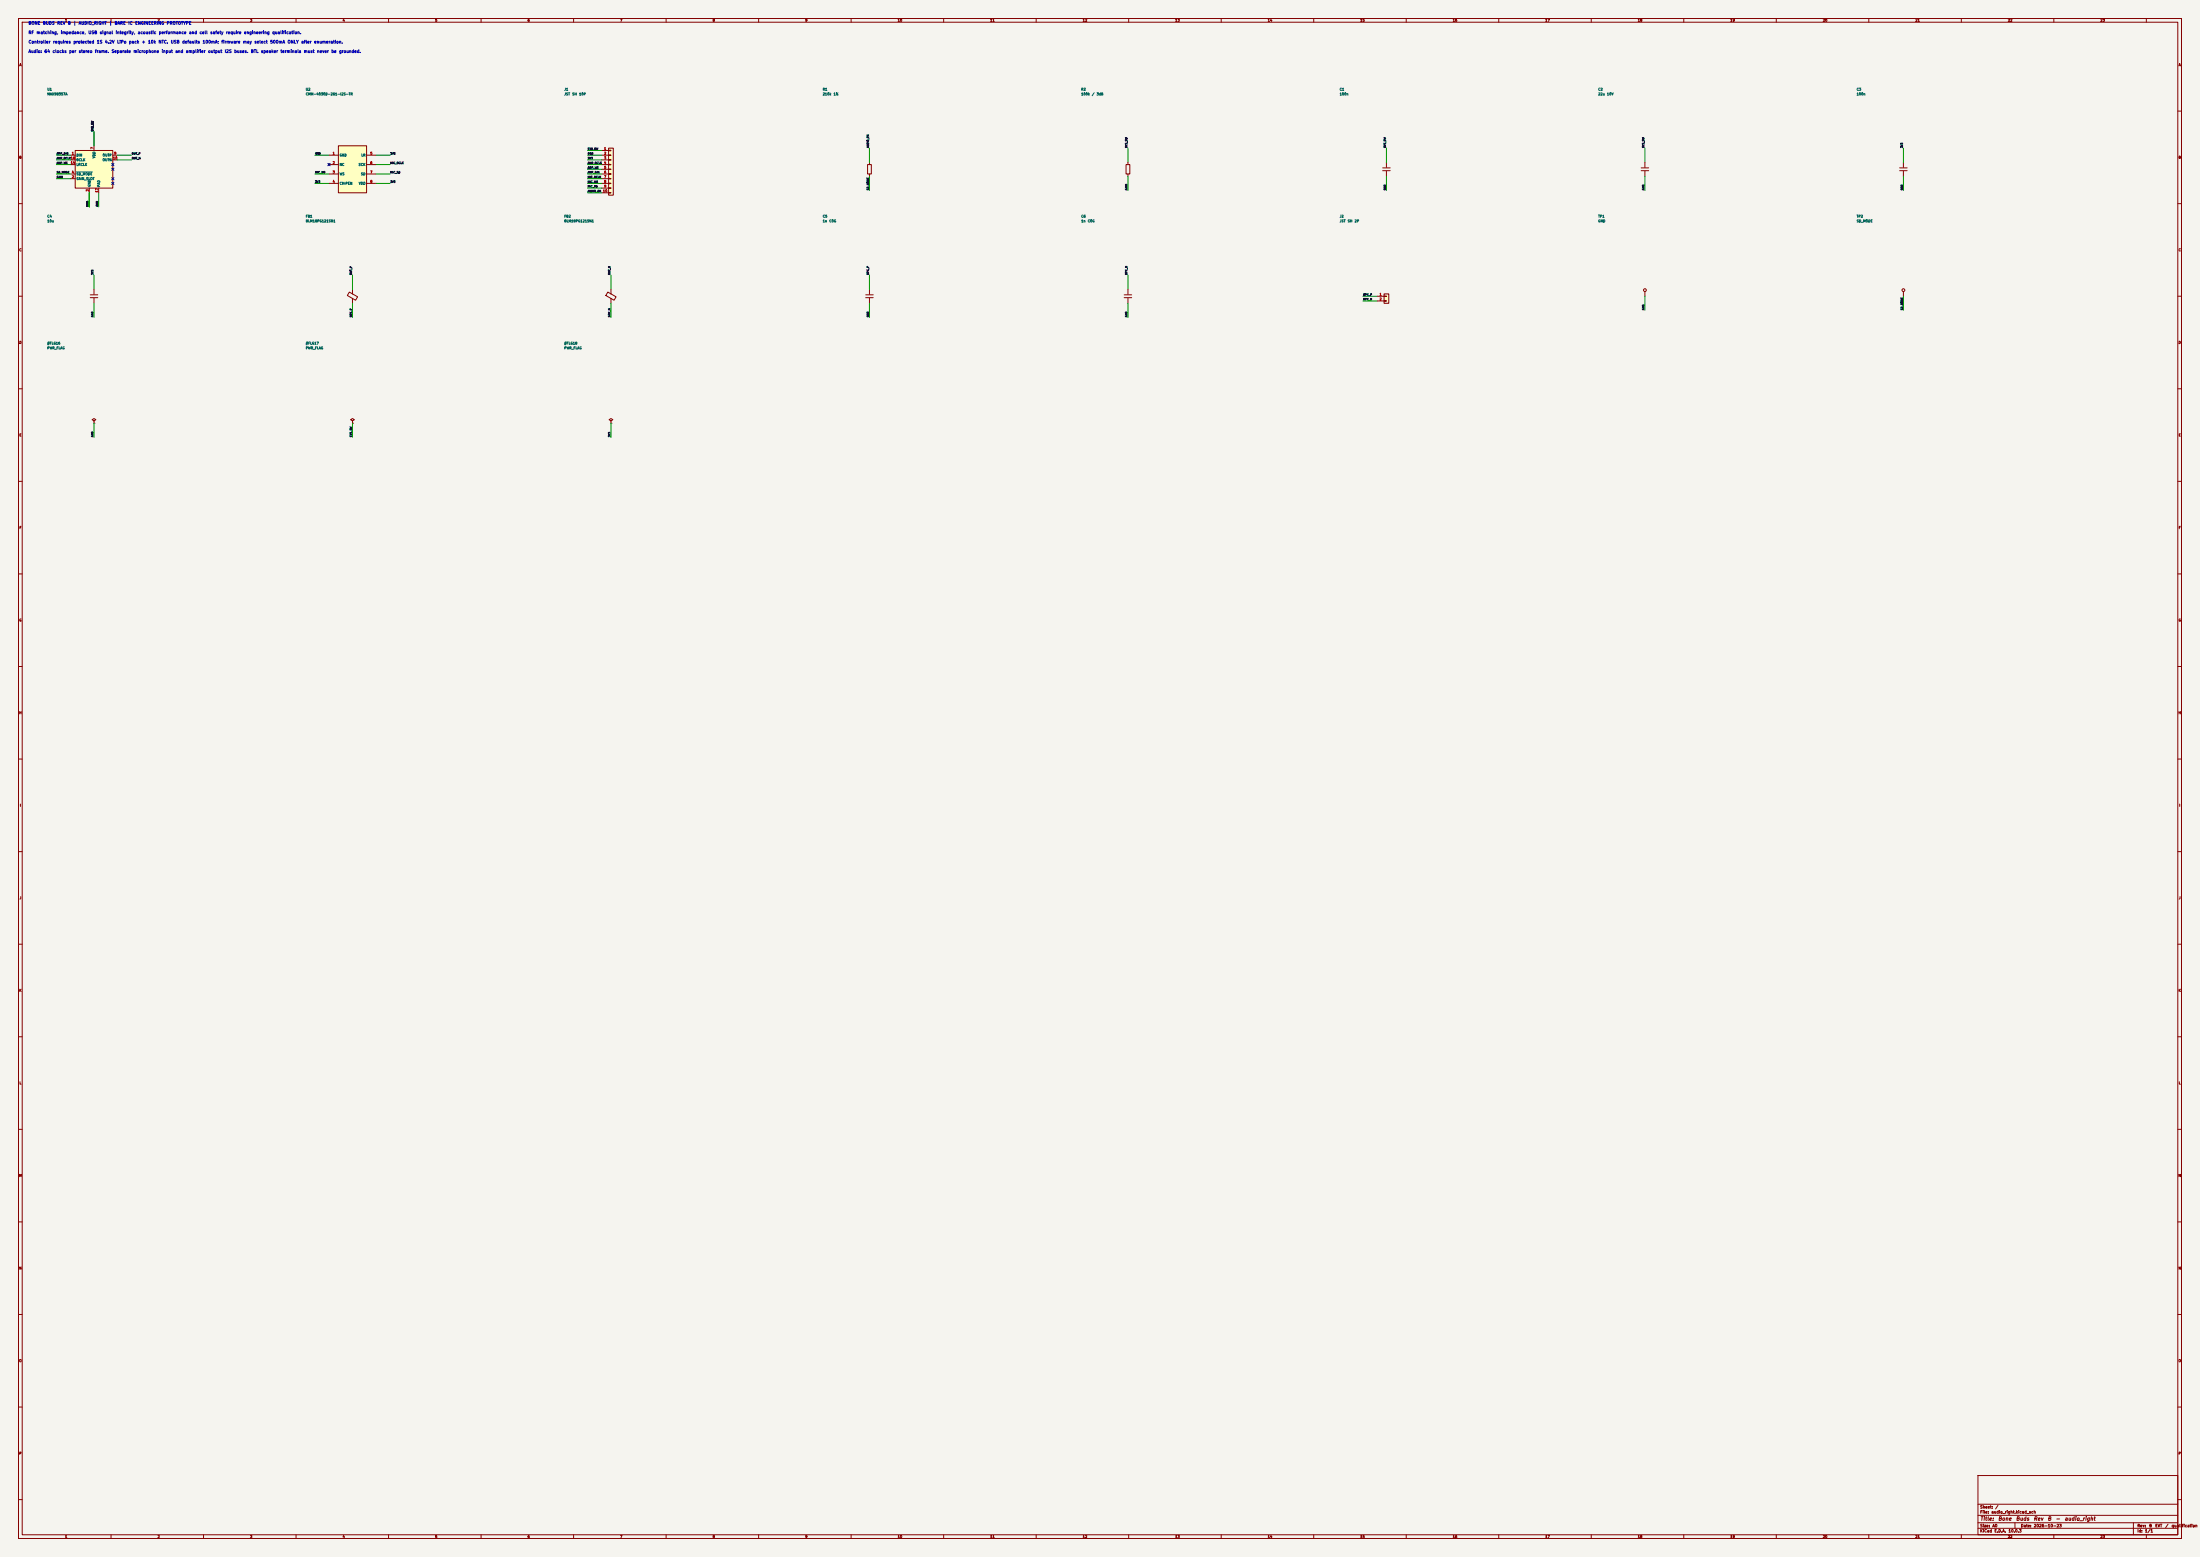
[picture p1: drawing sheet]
(kicad_sch (version 20250114) (generator "eeschema") (paper "A0") (title_block (title "Bone Buds Rev B - audio_right") (date "2026-10-23") (rev "B EVT / qualification pending")) (lib_symbols (symbol "Audio:MAX98357A" (exclude_from_sim no) (in_bom yes) (on_board yes) (in_pos_files yes) (duplicate_pin_numbers_are_jumpers no) (property "Reference" "U" (at -8.89 11.43 0) (show_name no) (do_not_autoplace no) (effects (font (size 1.27 1.27)))) (property "Value" "MAX98357A" (at 10.16 11.43 0) (show_name no) (do_not_autoplace no) (effects (font (size 1.27 1.27)))) (property "Footprint" "Package_DFN_QFN:TQFN-16-1EP_3x3mm_P0.5mm_EP1.23x1.23mm" (at -1.27 -2.54 0) (show_name no) (do_not_autoplace no) (hide yes) (effects (font (size 1.27 1.27)))) (property "Datasheet" "https://www.analog.com/media/en/technical-documentation/data-sheets/MAX98357A-MAX98357B.pdf" (at 0 -2.54 0) (show_name no) (do_not_autoplace no) (hide yes) (effects (font (size 1.27 1.27)))) (property "Description" "Mono DAC with amplifier, I2S, PCM, TDM, 32-bit, 96khz, 3.2W, TQFP-16" (at 0 0 0) (show_name no) (do_not_autoplace no) (hide yes) (effects (font (size 1.27 1.27)))) (property "ki_keywords" "pcm tdm i2s left-justified amplifier audio dac" (at 0 0 0) (show_name no) (do_not_autoplace no) (hide yes) (effects (font (size 1.27 1.27)))) (property "ki_fp_filters" "TQFN*3x3mm*P0.5mm*EP1.23x1.23mm*" (at 0 0 0) (show_name no) (do_not_autoplace no) (hide yes) (effects (font (size 1.27 1.27)))) (symbol "MAX98357A_1_1" (rectangle (start -10.16 10.16) (end 10.16 -10.16) (stroke (width 0.254) (type default)) (fill (type background))) (pin input line (at -12.7 7.62 0) (length 2.54) (name "DIN" (effects (font (size 1.27 1.27)))) (number "1" (effects (font (size 1.27 1.27))))) (pin passive line (at -12.7 -5.08 0) (length 2.54) (name "GAIN_SLOT" (effects (font (size 1.27 1.27)))) (number "2" (effects (font (size 1.27 1.27))))) (pin power_in line (at -2.54 -12.7 90) (length 2.54) (name "GND" (effects (font (size 1.27 1.27)))) (number "3" (effects (font (size 1.27 1.27))))) (pin input line (at -12.7 -2.54 0) (length 2.54) (name "~{SD_MODE}" (effects (font (size 1.27 1.27)))) (number "4" (effects (font (size 1.27 1.27))))) (pin no_connect line (at 10.16 2.54 180) (length 2.54) (hide yes) (name "NC" (effects (font (size 1.27 1.27)))) (number "5" (effects (font (size 1.27 1.27))))) (pin no_connect line (at 10.16 0 180) (length 2.54) (hide yes) (name "NC" (effects (font (size 1.27 1.27)))) (number "6" (effects (font (size 1.27 1.27))))) (pin power_in line (at 0 12.7 270) (length 2.54) (name "VDD" (effects (font (size 1.27 1.27)))) (number "7" (effects (font (size 1.27 1.27))))) (pin passive line (at 0 12.7 270) (length 2.54) (hide yes) (name "VDD" (effects (font (size 1.27 1.27)))) (number "8" (effects (font (size 1.27 1.27))))) (pin output line (at 12.7 7.62 180) (length 2.54) (name "OUTP" (effects (font (size 1.27 1.27)))) (number "9" (effects (font (size 1.27 1.27))))) (pin output line (at 12.7 5.08 180) (length 2.54) (name "OUTN" (effects (font (size 1.27 1.27)))) (number "10" (effects (font (size 1.27 1.27))))) (pin passive line (at -2.54 -12.7 90) (length 2.54) (hide yes) (name "GND" (effects (font (size 1.27 1.27)))) (number "11" (effects (font (size 1.27 1.27))))) (pin no_connect line (at 10.16 -5.08 180) (length 2.54) (hide yes) (name "NC" (effects (font (size 1.27 1.27)))) (number "12" (effects (font (size 1.27 1.27))))) (pin no_connect line (at 10.16 -7.62 180) (length 2.54) (hide yes) (name "NC" (effects (font (size 1.27 1.27)))) (number "13" (effects (font (size 1.27 1.27))))) (pin input line (at -12.7 2.54 0) (length 2.54) (name "LRCLK" (effects (font (size 1.27 1.27)))) (number "14" (effects (font (size 1.27 1.27))))) (pin passive line (at -2.54 -12.7 90) (length 2.54) (hide yes) (name "GND" (effects (font (size 1.27 1.27)))) (number "15" (effects (font (size 1.27 1.27))))) (pin input line (at -12.7 5.08 0) (length 2.54) (name "BCLK" (effects (font (size 1.27 1.27)))) (number "16" (effects (font (size 1.27 1.27))))) (pin unspecified line (at 2.54 -12.7 90) (length 2.54) (name "PAD" (effects (font (size 1.27 1.27)))) (number "17" (effects (font (size 1.27 1.27)))))) (embedded_fonts no))(symbol "BoneBuds:CMM4030" (pin_names (offset 0.508)) (in_bom yes) (on_board yes) (property "Reference" "U" (at 0 0 0) (effects (font (size 1.27 1.27)))) (property "Value" "CMM-4030D-261-I2S-TR" (at 0 0 0) (effects (font (size 1.27 1.27)))) (symbol "CMM4030_0_1" (rectangle (start -7.62 12.7) (end 7.62 -12.7) (stroke (width 0.254) (type default)) (fill (type background)))) (symbol "CMM4030_1_1" (pin power_in line (at -12.7 7.62 0) (length 5.08) (name "GND" (effects (font (size 1.27 1.27)))) (number "1" (effects (font (size 1.27 1.27))))) (pin no_connect line (at -12.7 2.54 0) (length 5.08) (name "NC" (effects (font (size 1.27 1.27)))) (number "2" (effects (font (size 1.27 1.27))))) (pin input line (at -12.7 -2.54 0) (length 5.08) (name "WS" (effects (font (size 1.27 1.27)))) (number "3" (effects (font (size 1.27 1.27))))) (pin input line (at -12.7 -7.62 0) (length 5.08) (name "CHIPEN" (effects (font (size 1.27 1.27)))) (number "4" (effects (font (size 1.27 1.27))))) (pin input line (at 12.7 7.62 180) (length 5.08) (name "LR" (effects (font (size 1.27 1.27)))) (number "5" (effects (font (size 1.27 1.27))))) (pin input line (at 12.7 2.54 180) (length 5.08) (name "SCK" (effects (font (size 1.27 1.27)))) (number "6" (effects (font (size 1.27 1.27))))) (pin tri_state line (at 12.7 -2.54 180) (length 5.08) (name "SD" (effects (font (size 1.27 1.27)))) (number "7" (effects (font (size 1.27 1.27))))) (pin power_in line (at 12.7 -7.62 180) (length 5.08) (name "VDD" (effects (font (size 1.27 1.27)))) (number "8" (effects (font (size 1.27 1.27)))))))(symbol "Connector_Generic:Conn_01x10" (pin_names (offset 1.016) (hide yes)) (exclude_from_sim no) (in_bom yes) (on_board yes) (in_pos_files yes) (duplicate_pin_numbers_are_jumpers no) (property "Reference" "J" (at 0 12.7 0) (show_name no) (do_not_autoplace no) (effects (font (size 1.27 1.27)))) (property "Value" "Conn_01x10" (at 0 -15.24 0) (show_name no) (do_not_autoplace no) (effects (font (size 1.27 1.27)))) (property "Footprint" "" (at 0 0 0) (show_name no) (do_not_autoplace no) (hide yes) (effects (font (size 1.27 1.27)))) (property "Datasheet" "" (at 0 0 0) (show_name no) (do_not_autoplace no) (hide yes) (effects (font (size 1.27 1.27)))) (property "Description" "Generic connector, single row, 01x10, script generated (kicad-library-utils/schlib/autogen/connector/)" (at 0 0 0) (show_name no) (do_not_autoplace no) (hide yes) (effects (font (size 1.27 1.27)))) (property "ki_keywords" "connector" (at 0 0 0) (show_name no) (do_not_autoplace no) (hide yes) (effects (font (size 1.27 1.27)))) (property "ki_fp_filters" "Connector*:*_1x??_*" (at 0 0 0) (show_name no) (do_not_autoplace no) (hide yes) (effects (font (size 1.27 1.27)))) (symbol "Conn_01x10_1_1" (rectangle (start -1.27 11.43) (end 1.27 -13.97) (stroke (width 0.254) (type default)) (fill (type background))) (rectangle (start -1.27 10.287) (end 0 10.033) (stroke (width 0.1524) (type default)) (fill (type none))) (rectangle (start -1.27 7.747) (end 0 7.493) (stroke (width 0.1524) (type default)) (fill (type none))) (rectangle (start -1.27 5.207) (end 0 4.953) (stroke (width 0.1524) (type default)) (fill (type none))) (rectangle (start -1.27 2.667) (end 0 2.413) (stroke (width 0.1524) (type default)) (fill (type none))) (rectangle (start -1.27 0.127) (end 0 -0.127) (stroke (width 0.1524) (type default)) (fill (type none))) (rectangle (start -1.27 -2.413) (end 0 -2.667) (stroke (width 0.1524) (type default)) (fill (type none))) (rectangle (start -1.27 -4.953) (end 0 -5.207) (stroke (width 0.1524) (type default)) (fill (type none))) (rectangle (start -1.27 -7.493) (end 0 -7.747) (stroke (width 0.1524) (type default)) (fill (type none))) (rectangle (start -1.27 -10.033) (end 0 -10.287) (stroke (width 0.1524) (type default)) (fill (type none))) (rectangle (start -1.27 -12.573) (end 0 -12.827) (stroke (width 0.1524) (type default)) (fill (type none))) (pin passive line (at -5.08 10.16 0) (length 3.81) (name "Pin_1" (effects (font (size 1.27 1.27)))) (number "1" (effects (font (size 1.27 1.27))))) (pin passive line (at -5.08 7.62 0) (length 3.81) (name "Pin_2" (effects (font (size 1.27 1.27)))) (number "2" (effects (font (size 1.27 1.27))))) (pin passive line (at -5.08 5.08 0) (length 3.81) (name "Pin_3" (effects (font (size 1.27 1.27)))) (number "3" (effects (font (size 1.27 1.27))))) (pin passive line (at -5.08 2.54 0) (length 3.81) (name "Pin_4" (effects (font (size 1.27 1.27)))) (number "4" (effects (font (size 1.27 1.27))))) (pin passive line (at -5.08 0 0) (length 3.81) (name "Pin_5" (effects (font (size 1.27 1.27)))) (number "5" (effects (font (size 1.27 1.27))))) (pin passive line (at -5.08 -2.54 0) (length 3.81) (name "Pin_6" (effects (font (size 1.27 1.27)))) (number "6" (effects (font (size 1.27 1.27))))) (pin passive line (at -5.08 -5.08 0) (length 3.81) (name "Pin_7" (effects (font (size 1.27 1.27)))) (number "7" (effects (font (size 1.27 1.27))))) (pin passive line (at -5.08 -7.62 0) (length 3.81) (name "Pin_8" (effects (font (size 1.27 1.27)))) (number "8" (effects (font (size 1.27 1.27))))) (pin passive line (at -5.08 -10.16 0) (length 3.81) (name "Pin_9" (effects (font (size 1.27 1.27)))) (number "9" (effects (font (size 1.27 1.27))))) (pin passive line (at -5.08 -12.7 0) (length 3.81) (name "Pin_10" (effects (font (size 1.27 1.27)))) (number "10" (effects (font (size 1.27 1.27)))))) (embedded_fonts no))(symbol "Device:R" (pin_numbers (hide yes)) (pin_names (offset 0)) (exclude_from_sim no) (in_bom yes) (on_board yes) (in_pos_files yes) (duplicate_pin_numbers_are_jumpers no) (property "Reference" "R" (at 2.032 0 90) (show_name no) (do_not_autoplace no) (effects (font (size 1.27 1.27)))) (property "Value" "R" (at 0 0 90) (show_name no) (do_not_autoplace no) (effects (font (size 1.27 1.27)))) (property "Footprint" "" (at -1.778 0 90) (show_name no) (do_not_autoplace no) (hide yes) (effects (font (size 1.27 1.27)))) (property "Datasheet" "" (at 0 0 0) (show_name no) (do_not_autoplace no) (hide yes) (effects (font (size 1.27 1.27)))) (property "Description" "Resistor" (at 0 0 0) (show_name no) (do_not_autoplace no) (hide yes) (effects (font (size 1.27 1.27)))) (property "ki_keywords" "R res resistor" (at 0 0 0) (show_name no) (do_not_autoplace no) (hide yes) (effects (font (size 1.27 1.27)))) (property "ki_fp_filters" "R_*" (at 0 0 0) (show_name no) (do_not_autoplace no) (hide yes) (effects (font (size 1.27 1.27)))) (symbol "R_0_1" (rectangle (start -1.016 -2.54) (end 1.016 2.54) (stroke (width 0.254) (type default)) (fill (type none)))) (symbol "R_1_1" (pin passive line (at 0 3.81 270) (length 1.27) (name "" (effects (font (size 1.27 1.27)))) (number "1" (effects (font (size 1.27 1.27))))) (pin passive line (at 0 -3.81 90) (length 1.27) (name "" (effects (font (size 1.27 1.27)))) (number "2" (effects (font (size 1.27 1.27)))))) (embedded_fonts no))(symbol "Device:C" (pin_numbers (hide yes)) (pin_names (offset 0.254)) (exclude_from_sim no) (in_bom yes) (on_board yes) (in_pos_files yes) (duplicate_pin_numbers_are_jumpers no) (property "Reference" "C" (at 0.635 2.54 0) (show_name no) (do_not_autoplace no) (effects (font (size 1.27 1.27)) (justify left))) (property "Value" "C" (at 0.635 -2.54 0) (show_name no) (do_not_autoplace no) (effects (font (size 1.27 1.27)) (justify left))) (property "Footprint" "" (at 0.9652 -3.81 0) (show_name no) (do_not_autoplace no) (hide yes) (effects (font (size 1.27 1.27)))) (property "Datasheet" "" (at 0 0 0) (show_name no) (do_not_autoplace no) (hide yes) (effects (font (size 1.27 1.27)))) (property "Description" "Unpolarized capacitor" (at 0 0 0) (show_name no) (do_not_autoplace no) (hide yes) (effects (font (size 1.27 1.27)))) (property "ki_keywords" "cap capacitor" (at 0 0 0) (show_name no) (do_not_autoplace no) (hide yes) (effects (font (size 1.27 1.27)))) (property "ki_fp_filters" "C_*" (at 0 0 0) (show_name no) (do_not_autoplace no) (hide yes) (effects (font (size 1.27 1.27)))) (symbol "C_0_1" (polyline (pts (xy -2.032 0.762) (xy 2.032 0.762)) (stroke (width 0.508) (type default)) (fill (type none))) (polyline (pts (xy -2.032 -0.762) (xy 2.032 -0.762)) (stroke (width 0.508) (type default)) (fill (type none)))) (symbol "C_1_1" (pin passive line (at 0 3.81 270) (length 2.794) (name "" (effects (font (size 1.27 1.27)))) (number "1" (effects (font (size 1.27 1.27))))) (pin passive line (at 0 -3.81 90) (length 2.794) (name "" (effects (font (size 1.27 1.27)))) (number "2" (effects (font (size 1.27 1.27)))))) (embedded_fonts no))(symbol "Device:FerriteBead" (pin_numbers (hide yes)) (pin_names (offset 0)) (exclude_from_sim no) (in_bom yes) (on_board yes) (in_pos_files yes) (duplicate_pin_numbers_are_jumpers no) (property "Reference" "FB" (at -3.81 0.635 90) (show_name no) (do_not_autoplace no) (effects (font (size 1.27 1.27)))) (property "Value" "FerriteBead" (at 3.81 0 90) (show_name no) (do_not_autoplace no) (effects (font (size 1.27 1.27)))) (property "Footprint" "" (at -1.778 0 90) (show_name no) (do_not_autoplace no) (hide yes) (effects (font (size 1.27 1.27)))) (property "Datasheet" "" (at 0 0 0) (show_name no) (do_not_autoplace no) (hide yes) (effects (font (size 1.27 1.27)))) (property "Description" "Ferrite bead" (at 0 0 0) (show_name no) (do_not_autoplace no) (hide yes) (effects (font (size 1.27 1.27)))) (property "ki_keywords" "L ferrite bead inductor filter" (at 0 0 0) (show_name no) (do_not_autoplace no) (hide yes) (effects (font (size 1.27 1.27)))) (property "ki_fp_filters" "Inductor_* L_* *Ferrite*" (at 0 0 0) (show_name no) (do_not_autoplace no) (hide yes) (effects (font (size 1.27 1.27)))) (symbol "FerriteBead_0_1" (polyline (pts (xy -2.7686 0.4064) (xy -1.7018 2.2606) (xy 2.7686 -0.3048) (xy 1.6764 -2.159) (xy -2.7686 0.4064)) (stroke (width 0) (type default)) (fill (type none))) (polyline (pts (xy 0 1.27) (xy 0 1.2954)) (stroke (width 0) (type default)) (fill (type none))) (polyline (pts (xy 0 -1.27) (xy 0 -1.2192)) (stroke (width 0) (type default)) (fill (type none)))) (symbol "FerriteBead_1_1" (pin passive line (at 0 3.81 270) (length 2.54) (name "" (effects (font (size 1.27 1.27)))) (number "1" (effects (font (size 1.27 1.27))))) (pin passive line (at 0 -3.81 90) (length 2.54) (name "" (effects (font (size 1.27 1.27)))) (number "2" (effects (font (size 1.27 1.27)))))) (embedded_fonts no))(symbol "Connector_Generic:Conn_01x02" (pin_names (offset 1.016) (hide yes)) (exclude_from_sim no) (in_bom yes) (on_board yes) (in_pos_files yes) (duplicate_pin_numbers_are_jumpers no) (property "Reference" "J" (at 0 2.54 0) (show_name no) (do_not_autoplace no) (effects (font (size 1.27 1.27)))) (property "Value" "Conn_01x02" (at 0 -5.08 0) (show_name no) (do_not_autoplace no) (effects (font (size 1.27 1.27)))) (property "Footprint" "" (at 0 0 0) (show_name no) (do_not_autoplace no) (hide yes) (effects (font (size 1.27 1.27)))) (property "Datasheet" "" (at 0 0 0) (show_name no) (do_not_autoplace no) (hide yes) (effects (font (size 1.27 1.27)))) (property "Description" "Generic connector, single row, 01x02, script generated (kicad-library-utils/schlib/autogen/connector/)" (at 0 0 0) (show_name no) (do_not_autoplace no) (hide yes) (effects (font (size 1.27 1.27)))) (property "ki_keywords" "connector" (at 0 0 0) (show_name no) (do_not_autoplace no) (hide yes) (effects (font (size 1.27 1.27)))) (property "ki_fp_filters" "Connector*:*_1x??_*" (at 0 0 0) (show_name no) (do_not_autoplace no) (hide yes) (effects (font (size 1.27 1.27)))) (symbol "Conn_01x02_1_1" (rectangle (start -1.27 1.27) (end 1.27 -3.81) (stroke (width 0.254) (type default)) (fill (type background))) (rectangle (start -1.27 0.127) (end 0 -0.127) (stroke (width 0.1524) (type default)) (fill (type none))) (rectangle (start -1.27 -2.413) (end 0 -2.667) (stroke (width 0.1524) (type default)) (fill (type none))) (pin passive line (at -5.08 0 0) (length 3.81) (name "Pin_1" (effects (font (size 1.27 1.27)))) (number "1" (effects (font (size 1.27 1.27))))) (pin passive line (at -5.08 -2.54 0) (length 3.81) (name "Pin_2" (effects (font (size 1.27 1.27)))) (number "2" (effects (font (size 1.27 1.27)))))) (embedded_fonts no))(symbol "Connector:TestPoint" (pin_numbers (hide yes)) (pin_names (offset 0.762) (hide yes)) (exclude_from_sim no) (in_bom yes) (on_board yes) (in_pos_files yes) (duplicate_pin_numbers_are_jumpers no) (property "Reference" "TP" (at 0 6.858 0) (show_name no) (do_not_autoplace no) (effects (font (size 1.27 1.27)))) (property "Value" "TestPoint" (at 0 5.08 0) (show_name no) (do_not_autoplace no) (effects (font (size 1.27 1.27)))) (property "Footprint" "" (at 5.08 0 0) (show_name no) (do_not_autoplace no) (hide yes) (effects (font (size 1.27 1.27)))) (property "Datasheet" "" (at 5.08 0 0) (show_name no) (do_not_autoplace no) (hide yes) (effects (font (size 1.27 1.27)))) (property "Description" "test point" (at 0 0 0) (show_name no) (do_not_autoplace no) (hide yes) (effects (font (size 1.27 1.27)))) (property "ki_keywords" "test point tp" (at 0 0 0) (show_name no) (do_not_autoplace no) (hide yes) (effects (font (size 1.27 1.27)))) (property "ki_fp_filters" "Pin* Test*" (at 0 0 0) (show_name no) (do_not_autoplace no) (hide yes) (effects (font (size 1.27 1.27)))) (symbol "TestPoint_0_1" (circle (center 0 3.302) (radius 0.762) (stroke (width 0) (type default)) (fill (type none)))) (symbol "TestPoint_1_1" (pin passive line (at 0 0 90) (length 2.54) (name "1" (effects (font (size 1.27 1.27)))) (number "1" (effects (font (size 1.27 1.27)))))) (embedded_fonts no))(symbol "power:PWR_FLAG" (power global) (pin_numbers (hide yes)) (pin_names (offset 0) (hide yes)) (exclude_from_sim no) (in_bom yes) (on_board yes) (in_pos_files yes) (duplicate_pin_numbers_are_jumpers no) (property "Reference" "#FLG" (at 0 1.905 0) (show_name no) (do_not_autoplace no) (hide yes) (effects (font (size 1.27 1.27)))) (property "Value" "PWR_FLAG" (at 0 3.81 0) (show_name no) (do_not_autoplace no) (effects (font (size 1.27 1.27)))) (property "Footprint" "" (at 0 0 0) (show_name no) (do_not_autoplace no) (hide yes) (effects (font (size 1.27 1.27)))) (property "Datasheet" "" (at 0 0 0) (show_name no) (do_not_autoplace no) (hide yes) (effects (font (size 1.27 1.27)))) (property "Description" "Special symbol for telling ERC where power comes from" (at 0 0 0) (show_name no) (do_not_autoplace no) (hide yes) (effects (font (size 1.27 1.27)))) (property "ki_keywords" "flag power" (at 0 0 0) (show_name no) (do_not_autoplace no) (hide yes) (effects (font (size 1.27 1.27)))) (symbol "PWR_FLAG_0_0" (pin power_out line (at 0 0 90) (length 0) (name "" (effects (font (size 1.27 1.27)))) (number "1" (effects (font (size 1.27 1.27)))))) (symbol "PWR_FLAG_0_1" (polyline (pts (xy 0 0) (xy 0 1.27) (xy -1.016 1.905) (xy 0 2.54) (xy 1.016 1.905) (xy 0 1.27)) (stroke (width 0) (type default)) (fill (type none)))) (embedded_fonts no)))(symbol (lib_id "Audio:MAX98357A") (at 50.8 91.44 0) (unit 1) (in_bom yes) (on_board yes) (dnp no)(property "Reference" "U1" (at 25.4 48.26 0) (effects (font (size 1.27 1.27)) (justify left) ))(property "Value" "MAX98357A" (at 25.4 50.8 0) (effects (font (size 1.27 1.27)) (justify left) ))(property "Footprint" "Package_DFN_QFN:TQFN-16-1EP_3x3mm_P0.5mm_EP1.23x1.23mm" (at 25.4 91.44 0) (effects (font (size 1.27 1.27)) (justify left) (hide yes)))(pin "1")(pin "2")(pin "3")(pin "4")(pin "5")(pin "6")(pin "7")(pin "8")(pin "9")(pin "10")(pin "11")(pin "12")(pin "13")(pin "14")(pin "15")(pin "16")(pin "17"))(wire (pts (xy 38.1 83.82) (xy 30.48 83.82)) (stroke (width 0) (type default)))(label "AMP_DIN" (at 30.48 83.82 0) (effects (font (size 1.016 1.016)) (justify left bottom)))(wire (pts (xy 38.1 96.52) (xy 30.48 96.52)) (stroke (width 0) (type default)))(label "GAIN" (at 30.48 96.52 0) (effects (font (size 1.016 1.016)) (justify left bottom)))(wire (pts (xy 48.26 104.14) (xy 48.26 111.76)) (stroke (width 0) (type default)))(label "GND" (at 48.26 111.76 90) (effects (font (size 1.016 1.016)) (justify left bottom)))(wire (pts (xy 38.1 93.98) (xy 30.48 93.98)) (stroke (width 0) (type default)))(label "SD_MODE" (at 30.48 93.98 0) (effects (font (size 1.016 1.016)) (justify left bottom)))(no_connect (at 60.96 88.9))(no_connect (at 60.96 91.44))(wire (pts (xy 50.8 78.74) (xy 50.8 71.12)) (stroke (width 0) (type default)))(label "SYS_SW" (at 50.8 71.12 90) (effects (font (size 1.016 1.016)) (justify left bottom)))(wire (pts (xy 50.8 78.74) (xy 50.8 71.12)) (stroke (width 0) (type default)))(label "SYS_SW" (at 50.8 71.12 90) (effects (font (size 1.016 1.016)) (justify left bottom)))(wire (pts (xy 63.5 83.82) (xy 71.12 83.82)) (stroke (width 0) (type default)))(label "OUT_P" (at 71.12 83.82 0) (effects (font (size 1.016 1.016)) (justify left bottom)))(wire (pts (xy 63.5 86.36) (xy 71.12 86.36)) (stroke (width 0) (type default)))(label "OUT_N" (at 71.12 86.36 0) (effects (font (size 1.016 1.016)) (justify left bottom)))(wire (pts (xy 48.26 104.14) (xy 48.26 111.76)) (stroke (width 0) (type default)))(label "GND" (at 48.26 111.76 90) (effects (font (size 1.016 1.016)) (justify left bottom)))(no_connect (at 60.96 96.52))(no_connect (at 60.96 99.06))(wire (pts (xy 38.1 88.9) (xy 30.48 88.9)) (stroke (width 0) (type default)))(label "AMP_WS" (at 30.48 88.9 0) (effects (font (size 1.016 1.016)) (justify left bottom)))(wire (pts (xy 48.26 104.14) (xy 48.26 111.76)) (stroke (width 0) (type default)))(label "GND" (at 48.26 111.76 90) (effects (font (size 1.016 1.016)) (justify left bottom)))(wire (pts (xy 38.1 86.36) (xy 30.48 86.36)) (stroke (width 0) (type default)))(label "AMP_BCLK" (at 30.48 86.36 0) (effects (font (size 1.016 1.016)) (justify left bottom)))(wire (pts (xy 53.34 104.14) (xy 53.34 111.76)) (stroke (width 0) (type default)))(label "GND" (at 53.34 111.76 90) (effects (font (size 1.016 1.016)) (justify left bottom)))(symbol (lib_id "BoneBuds:CMM4030") (at 190.5 91.44 0) (unit 1) (in_bom yes) (on_board yes) (dnp no)(property "Reference" "U2" (at 165.1 48.26 0) (effects (font (size 1.27 1.27)) (justify left) ))(property "Value" "CMM-4030D-261-I2S-TR" (at 165.1 50.8 0) (effects (font (size 1.27 1.27)) (justify left) ))(property "Footprint" "BoneBuds:CMM4030" (at 165.1 91.44 0) (effects (font (size 1.27 1.27)) (justify left) (hide yes)))(pin "1")(pin "2")(pin "3")(pin "4")(pin "5")(pin "6")(pin "7")(pin "8"))(wire (pts (xy 177.8 83.82) (xy 170.18 83.82)) (stroke (width 0) (type default)))(label "GND" (at 170.18 83.82 0) (effects (font (size 1.016 1.016)) (justify left bottom)))(no_connect (at 177.8 88.9))(wire (pts (xy 177.8 93.98) (xy 170.18 93.98)) (stroke (width 0) (type default)))(label "MIC_WS" (at 170.18 93.98 0) (effects (font (size 1.016 1.016)) (justify left bottom)))(wire (pts (xy 177.8 99.06) (xy 170.18 99.06)) (stroke (width 0) (type default)))(label "3V3" (at 170.18 99.06 0) (effects (font (size 1.016 1.016)) (justify left bottom)))(wire (pts (xy 203.2 83.82) (xy 210.82 83.82)) (stroke (width 0) (type default)))(label "3V3" (at 210.82 83.82 0) (effects (font (size 1.016 1.016)) (justify left bottom)))(wire (pts (xy 203.2 88.9) (xy 210.82 88.9)) (stroke (width 0) (type default)))(label "MIC_BCLK" (at 210.82 88.9 0) (effects (font (size 1.016 1.016)) (justify left bottom)))(wire (pts (xy 203.2 93.98) (xy 210.82 93.98)) (stroke (width 0) (type default)))(label "MIC_SD" (at 210.82 93.98 0) (effects (font (size 1.016 1.016)) (justify left bottom)))(wire (pts (xy 203.2 99.06) (xy 210.82 99.06)) (stroke (width 0) (type default)))(label "3V3" (at 210.82 99.06 0) (effects (font (size 1.016 1.016)) (justify left bottom)))(symbol (lib_id "Connector_Generic:Conn_01x10") (at 330.2 91.44 0) (unit 1) (in_bom yes) (on_board yes) (dnp no)(property "Reference" "J1" (at 304.8 48.26 0) (effects (font (size 1.27 1.27)) (justify left) ))(property "Value" "JST SH 10P" (at 304.8 50.8 0) (effects (font (size 1.27 1.27)) (justify left) ))(property "Footprint" "Connector_JST:JST_SH_BM10B-SRSS-TB_1x10-1MP_P1.00mm_Vertical" (at 304.8 91.44 0) (effects (font (size 1.27 1.27)) (justify left) (hide yes)))(pin "1")(pin "2")(pin "3")(pin "4")(pin "5")(pin "6")(pin "7")(pin "8")(pin "9")(pin "10"))(wire (pts (xy 325.12 81.28) (xy 317.5 81.28)) (stroke (width 0) (type default)))(label "SYS_SW" (at 317.5 81.28 0) (effects (font (size 1.016 1.016)) (justify left bottom)))(wire (pts (xy 325.12 83.82) (xy 317.5 83.82)) (stroke (width 0) (type default)))(label "GND" (at 317.5 83.82 0) (effects (font (size 1.016 1.016)) (justify left bottom)))(wire (pts (xy 325.12 86.36) (xy 317.5 86.36)) (stroke (width 0) (type default)))(label "3V3" (at 317.5 86.36 0) (effects (font (size 1.016 1.016)) (justify left bottom)))(wire (pts (xy 325.12 88.9) (xy 317.5 88.9)) (stroke (width 0) (type default)))(label "AMP_BCLK" (at 317.5 88.9 0) (effects (font (size 1.016 1.016)) (justify left bottom)))(wire (pts (xy 325.12 91.44) (xy 317.5 91.44)) (stroke (width 0) (type default)))(label "AMP_WS" (at 317.5 91.44 0) (effects (font (size 1.016 1.016)) (justify left bottom)))(wire (pts (xy 325.12 93.98) (xy 317.5 93.98)) (stroke (width 0) (type default)))(label "AMP_DIN" (at 317.5 93.98 0) (effects (font (size 1.016 1.016)) (justify left bottom)))(wire (pts (xy 325.12 96.52) (xy 317.5 96.52)) (stroke (width 0) (type default)))(label "MIC_BCLK" (at 317.5 96.52 0) (effects (font (size 1.016 1.016)) (justify left bottom)))(wire (pts (xy 325.12 99.06) (xy 317.5 99.06)) (stroke (width 0) (type default)))(label "MIC_WS" (at 317.5 99.06 0) (effects (font (size 1.016 1.016)) (justify left bottom)))(wire (pts (xy 325.12 101.6) (xy 317.5 101.6)) (stroke (width 0) (type default)))(label "MIC_SD" (at 317.5 101.6 0) (effects (font (size 1.016 1.016)) (justify left bottom)))(wire (pts (xy 325.12 104.14) (xy 317.5 104.14)) (stroke (width 0) (type default)))(label "AUDIO_EN" (at 317.5 104.14 0) (effects (font (size 1.016 1.016)) (justify left bottom)))(symbol (lib_id "Device:R") (at 469.9 91.44 0) (unit 1) (in_bom yes) (on_board yes) (dnp no)(property "Reference" "R1" (at 444.5 48.26 0) (effects (font (size 1.27 1.27)) (justify left) ))(property "Value" "210k 1%" (at 444.5 50.8 0) (effects (font (size 1.27 1.27)) (justify left) ))(property "Footprint" "Resistor_SMD:R_0402_1005Metric" (at 444.5 91.44 0) (effects (font (size 1.27 1.27)) (justify left) (hide yes)))(pin "1")(pin "2"))(wire (pts (xy 469.9 87.63) (xy 469.9 80.01)) (stroke (width 0) (type default)))(label "AUDIO_EN" (at 469.9 80.01 90) (effects (font (size 1.016 1.016)) (justify left bottom)))(wire (pts (xy 469.9 95.25) (xy 469.9 102.87)) (stroke (width 0) (type default)))(label "SD_MODE" (at 469.9 102.87 90) (effects (font (size 1.016 1.016)) (justify left bottom)))(symbol (lib_id "Device:R") (at 609.5999999999999 91.44 0) (unit 1) (in_bom yes) (on_board yes) (dnp no)(property "Reference" "R2" (at 584.1999999999999 48.26 0) (effects (font (size 1.27 1.27)) (justify left) ))(property "Value" "100k / 3dB" (at 584.1999999999999 50.8 0) (effects (font (size 1.27 1.27)) (justify left) ))(property "Footprint" "Resistor_SMD:R_0402_1005Metric" (at 584.1999999999999 91.44 0) (effects (font (size 1.27 1.27)) (justify left) (hide yes)))(pin "1")(pin "2"))(wire (pts (xy 609.6 87.63) (xy 609.6 80.01)) (stroke (width 0) (type default)))(label "SYS_SW" (at 609.6 80.01 90) (effects (font (size 1.016 1.016)) (justify left bottom)))(wire (pts (xy 609.6 95.25) (xy 609.6 102.87)) (stroke (width 0) (type default)))(label "GAIN" (at 609.6 102.87 90) (effects (font (size 1.016 1.016)) (justify left bottom)))(symbol (lib_id "Device:C") (at 749.3 91.44 0) (unit 1) (in_bom yes) (on_board yes) (dnp no)(property "Reference" "C1" (at 723.9 48.26 0) (effects (font (size 1.27 1.27)) (justify left) ))(property "Value" "100n" (at 723.9 50.8 0) (effects (font (size 1.27 1.27)) (justify left) ))(property "Footprint" "Capacitor_SMD:C_0402_1005Metric" (at 723.9 91.44 0) (effects (font (size 1.27 1.27)) (justify left) (hide yes)))(pin "1")(pin "2"))(wire (pts (xy 749.3 87.63) (xy 749.3 80.01)) (stroke (width 0) (type default)))(label "SYS_SW" (at 749.3 80.01 90) (effects (font (size 1.016 1.016)) (justify left bottom)))(wire (pts (xy 749.3 95.25) (xy 749.3 102.87)) (stroke (width 0) (type default)))(label "GND" (at 749.3 102.87 90) (effects (font (size 1.016 1.016)) (justify left bottom)))(symbol (lib_id "Device:C") (at 888.9999999999999 91.44 0) (unit 1) (in_bom yes) (on_board yes) (dnp no)(property "Reference" "C2" (at 863.5999999999999 48.26 0) (effects (font (size 1.27 1.27)) (justify left) ))(property "Value" "22u 10V" (at 863.5999999999999 50.8 0) (effects (font (size 1.27 1.27)) (justify left) ))(property "Footprint" "Capacitor_SMD:C_0805_2012Metric" (at 863.5999999999999 91.44 0) (effects (font (size 1.27 1.27)) (justify left) (hide yes)))(pin "1")(pin "2"))(wire (pts (xy 889.0 87.63) (xy 889.0 80.01)) (stroke (width 0) (type default)))(label "SYS_SW" (at 889.0 80.01 90) (effects (font (size 1.016 1.016)) (justify left bottom)))(wire (pts (xy 889.0 95.25) (xy 889.0 102.87)) (stroke (width 0) (type default)))(label "GND" (at 889.0 102.87 90) (effects (font (size 1.016 1.016)) (justify left bottom)))(symbol (lib_id "Device:C") (at 1028.6999999999998 91.44 0) (unit 1) (in_bom yes) (on_board yes) (dnp no)(property "Reference" "C3" (at 1003.2999999999998 48.26 0) (effects (font (size 1.27 1.27)) (justify left) ))(property "Value" "100n" (at 1003.2999999999998 50.8 0) (effects (font (size 1.27 1.27)) (justify left) ))(property "Footprint" "Capacitor_SMD:C_0402_1005Metric" (at 1003.2999999999998 91.44 0) (effects (font (size 1.27 1.27)) (justify left) (hide yes)))(pin "1")(pin "2"))(wire (pts (xy 1028.7 87.63) (xy 1028.7 80.01)) (stroke (width 0) (type default)))(label "3V3" (at 1028.7 80.01 90) (effects (font (size 1.016 1.016)) (justify left bottom)))(wire (pts (xy 1028.7 95.25) (xy 1028.7 102.87)) (stroke (width 0) (type default)))(label "GND" (at 1028.7 102.87 90) (effects (font (size 1.016 1.016)) (justify left bottom)))(symbol (lib_id "Device:C") (at 50.8 160.01999999999998 0) (unit 1) (in_bom yes) (on_board yes) (dnp no)(property "Reference" "C4" (at 25.4 116.83999999999997 0) (effects (font (size 1.27 1.27)) (justify left) ))(property "Value" "10u" (at 25.4 119.37999999999998 0) (effects (font (size 1.27 1.27)) (justify left) ))(property "Footprint" "Capacitor_SMD:C_0603_1608Metric" (at 25.4 160.01999999999998 0) (effects (font (size 1.27 1.27)) (justify left) (hide yes)))(pin "1")(pin "2"))(wire (pts (xy 50.8 156.21) (xy 50.8 148.59)) (stroke (width 0) (type default)))(label "3V3" (at 50.8 148.59 90) (effects (font (size 1.016 1.016)) (justify left bottom)))(wire (pts (xy 50.8 163.83) (xy 50.8 171.45)) (stroke (width 0) (type default)))(label "GND" (at 50.8 171.45 90) (effects (font (size 1.016 1.016)) (justify left bottom)))(symbol (lib_id "Device:FerriteBead") (at 190.5 160.01999999999998 0) (unit 1) (in_bom yes) (on_board yes) (dnp no)(property "Reference" "FB1" (at 165.1 116.83999999999997 0) (effects (font (size 1.27 1.27)) (justify left) ))(property "Value" "BLM18PG121SN1" (at 165.1 119.37999999999998 0) (effects (font (size 1.27 1.27)) (justify left) ))(property "Footprint" "Inductor_SMD:L_0603_1608Metric" (at 165.1 160.01999999999998 0) (effects (font (size 1.27 1.27)) (justify left) (hide yes)))(pin "1")(pin "2"))(wire (pts (xy 190.5 156.21) (xy 190.5 148.59)) (stroke (width 0) (type default)))(label "OUT_P" (at 190.5 148.59 90) (effects (font (size 1.016 1.016)) (justify left bottom)))(wire (pts (xy 190.5 163.83) (xy 190.5 171.45)) (stroke (width 0) (type default)))(label "SPK_P" (at 190.5 171.45 90) (effects (font (size 1.016 1.016)) (justify left bottom)))(symbol (lib_id "Device:FerriteBead") (at 330.2 160.01999999999998 0) (unit 1) (in_bom yes) (on_board yes) (dnp no)(property "Reference" "FB2" (at 304.8 116.83999999999997 0) (effects (font (size 1.27 1.27)) (justify left) ))(property "Value" "BLM18PG121SN1" (at 304.8 119.37999999999998 0) (effects (font (size 1.27 1.27)) (justify left) ))(property "Footprint" "Inductor_SMD:L_0603_1608Metric" (at 304.8 160.01999999999998 0) (effects (font (size 1.27 1.27)) (justify left) (hide yes)))(pin "1")(pin "2"))(wire (pts (xy 330.2 156.21) (xy 330.2 148.59)) (stroke (width 0) (type default)))(label "OUT_N" (at 330.2 148.59 90) (effects (font (size 1.016 1.016)) (justify left bottom)))(wire (pts (xy 330.2 163.83) (xy 330.2 171.45)) (stroke (width 0) (type default)))(label "SPK_N" (at 330.2 171.45 90) (effects (font (size 1.016 1.016)) (justify left bottom)))(symbol (lib_id "Device:C") (at 469.9 160.01999999999998 0) (unit 1) (in_bom yes) (on_board yes) (dnp no)(property "Reference" "C5" (at 444.5 116.83999999999997 0) (effects (font (size 1.27 1.27)) (justify left) ))(property "Value" "1n C0G" (at 444.5 119.37999999999998 0) (effects (font (size 1.27 1.27)) (justify left) ))(property "Footprint" "Capacitor_SMD:C_0402_1005Metric" (at 444.5 160.01999999999998 0) (effects (font (size 1.27 1.27)) (justify left) (hide yes)))(pin "1")(pin "2"))(wire (pts (xy 469.9 156.21) (xy 469.9 148.59)) (stroke (width 0) (type default)))(label "SPK_P" (at 469.9 148.59 90) (effects (font (size 1.016 1.016)) (justify left bottom)))(wire (pts (xy 469.9 163.83) (xy 469.9 171.45)) (stroke (width 0) (type default)))(label "GND" (at 469.9 171.45 90) (effects (font (size 1.016 1.016)) (justify left bottom)))(symbol (lib_id "Device:C") (at 609.5999999999999 160.01999999999998 0) (unit 1) (in_bom yes) (on_board yes) (dnp no)(property "Reference" "C6" (at 584.1999999999999 116.83999999999997 0) (effects (font (size 1.27 1.27)) (justify left) ))(property "Value" "1n C0G" (at 584.1999999999999 119.37999999999998 0) (effects (font (size 1.27 1.27)) (justify left) ))(property "Footprint" "Capacitor_SMD:C_0402_1005Metric" (at 584.1999999999999 160.01999999999998 0) (effects (font (size 1.27 1.27)) (justify left) (hide yes)))(pin "1")(pin "2"))(wire (pts (xy 609.6 156.21) (xy 609.6 148.59)) (stroke (width 0) (type default)))(label "SPK_N" (at 609.6 148.59 90) (effects (font (size 1.016 1.016)) (justify left bottom)))(wire (pts (xy 609.6 163.83) (xy 609.6 171.45)) (stroke (width 0) (type default)))(label "GND" (at 609.6 171.45 90) (effects (font (size 1.016 1.016)) (justify left bottom)))(symbol (lib_id "Connector_Generic:Conn_01x02") (at 749.3 160.01999999999998 0) (unit 1) (in_bom yes) (on_board yes) (dnp no)(property "Reference" "J2" (at 723.9 116.83999999999997 0) (effects (font (size 1.27 1.27)) (justify left) ))(property "Value" "JST SH 2P" (at 723.9 119.37999999999998 0) (effects (font (size 1.27 1.27)) (justify left) ))(property "Footprint" "Connector_JST:JST_SH_BM02B-SRSS-TB_1x02-1MP_P1.00mm_Vertical" (at 723.9 160.01999999999998 0) (effects (font (size 1.27 1.27)) (justify left) (hide yes)))(pin "1")(pin "2"))(wire (pts (xy 744.22 160.02) (xy 736.6 160.02)) (stroke (width 0) (type default)))(label "SPK_P" (at 736.6 160.02 0) (effects (font (size 1.016 1.016)) (justify left bottom)))(wire (pts (xy 744.22 162.56) (xy 736.6 162.56)) (stroke (width 0) (type default)))(label "SPK_N" (at 736.6 162.56 0) (effects (font (size 1.016 1.016)) (justify left bottom)))(symbol (lib_id "Connector:TestPoint") (at 888.9999999999999 160.01999999999998 0) (unit 1) (in_bom yes) (on_board yes) (dnp no)(property "Reference" "TP1" (at 863.5999999999999 116.83999999999997 0) (effects (font (size 1.27 1.27)) (justify left) ))(property "Value" "GND" (at 863.5999999999999 119.37999999999998 0) (effects (font (size 1.27 1.27)) (justify left) ))(property "Footprint" "TestPoint:TestPoint_Pad_D1.0mm" (at 863.5999999999999 160.01999999999998 0) (effects (font (size 1.27 1.27)) (justify left) (hide yes)))(pin "1"))(wire (pts (xy 889.0 160.02) (xy 889.0 167.64)) (stroke (width 0) (type default)))(label "GND" (at 889.0 167.64 90) (effects (font (size 1.016 1.016)) (justify left bottom)))(symbol (lib_id "Connector:TestPoint") (at 1028.6999999999998 160.01999999999998 0) (unit 1) (in_bom yes) (on_board yes) (dnp no)(property "Reference" "TP2" (at 1003.2999999999998 116.83999999999997 0) (effects (font (size 1.27 1.27)) (justify left) ))(property "Value" "SD_MODE" (at 1003.2999999999998 119.37999999999998 0) (effects (font (size 1.27 1.27)) (justify left) ))(property "Footprint" "TestPoint:TestPoint_Pad_D1.0mm" (at 1003.2999999999998 160.01999999999998 0) (effects (font (size 1.27 1.27)) (justify left) (hide yes)))(pin "1"))(wire (pts (xy 1028.7 160.02) (xy 1028.7 167.64)) (stroke (width 0) (type default)))(label "SD_MODE" (at 1028.7 167.64 90) (effects (font (size 1.016 1.016)) (justify left bottom)))(symbol (lib_id "power:PWR_FLAG") (at 50.8 228.6 0) (unit 1) (in_bom no) (on_board no) (dnp no)(property "Reference" "#FLG16" (at 25.4 185.42 0) (effects (font (size 1.27 1.27)) (justify left) ))(property "Value" "PWR_FLAG" (at 25.4 187.95999999999998 0) (effects (font (size 1.27 1.27)) (justify left) ))(property "Footprint" "" (at 25.4 228.6 0) (effects (font (size 1.27 1.27)) (justify left) (hide yes)))(pin "1"))(wire (pts (xy 50.8 228.6) (xy 50.8 236.22)) (stroke (width 0) (type default)))(label "GND" (at 50.8 236.22 90) (effects (font (size 1.016 1.016)) (justify left bottom)))(symbol (lib_id "power:PWR_FLAG") (at 190.5 228.6 0) (unit 1) (in_bom no) (on_board no) (dnp no)(property "Reference" "#FLG17" (at 165.1 185.42 0) (effects (font (size 1.27 1.27)) (justify left) ))(property "Value" "PWR_FLAG" (at 165.1 187.95999999999998 0) (effects (font (size 1.27 1.27)) (justify left) ))(property "Footprint" "" (at 165.1 228.6 0) (effects (font (size 1.27 1.27)) (justify left) (hide yes)))(pin "1"))(wire (pts (xy 190.5 228.6) (xy 190.5 236.22)) (stroke (width 0) (type default)))(label "SYS_SW" (at 190.5 236.22 90) (effects (font (size 1.016 1.016)) (justify left bottom)))(symbol (lib_id "power:PWR_FLAG") (at 330.2 228.6 0) (unit 1) (in_bom no) (on_board no) (dnp no)(property "Reference" "#FLG18" (at 304.8 185.42 0) (effects (font (size 1.27 1.27)) (justify left) ))(property "Value" "PWR_FLAG" (at 304.8 187.95999999999998 0) (effects (font (size 1.27 1.27)) (justify left) ))(property "Footprint" "" (at 304.8 228.6 0) (effects (font (size 1.27 1.27)) (justify left) (hide yes)))(pin "1"))(wire (pts (xy 330.2 228.6) (xy 330.2 236.22)) (stroke (width 0) (type default)))(label "3V3" (at 330.2 236.22 90) (effects (font (size 1.016 1.016)) (justify left bottom)))(text "BONE BUDS REV B | AUDIO_RIGHT | BARE IC ENGINEERING PROTOTYPE" (at 15.24 12.7 0) (effects (font (size 1.6 1.6)) (justify left)))(text "RF matching, impedance, USB signal integrity, acoustic performance and cell safety require engineering qualification." (at 15.24 17.78 0) (effects (font (size 1.6 1.6)) (justify left)))(text "Controller requires protected 1S 4.2V LiPo pack + 10k NTC. USB defaults 100mA; firmware may select 500mA ONLY after enumeration." (at 15.24 22.86 0) (effects (font (size 1.6 1.6)) (justify left)))(text "Audio: 64 clocks per stereo frame. Separate microphone input and amplifier output I2S buses. BTL speaker terminals must never be grounded." (at 15.24 27.939999999999998 0) (effects (font (size 1.6 1.6)) (justify left))))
